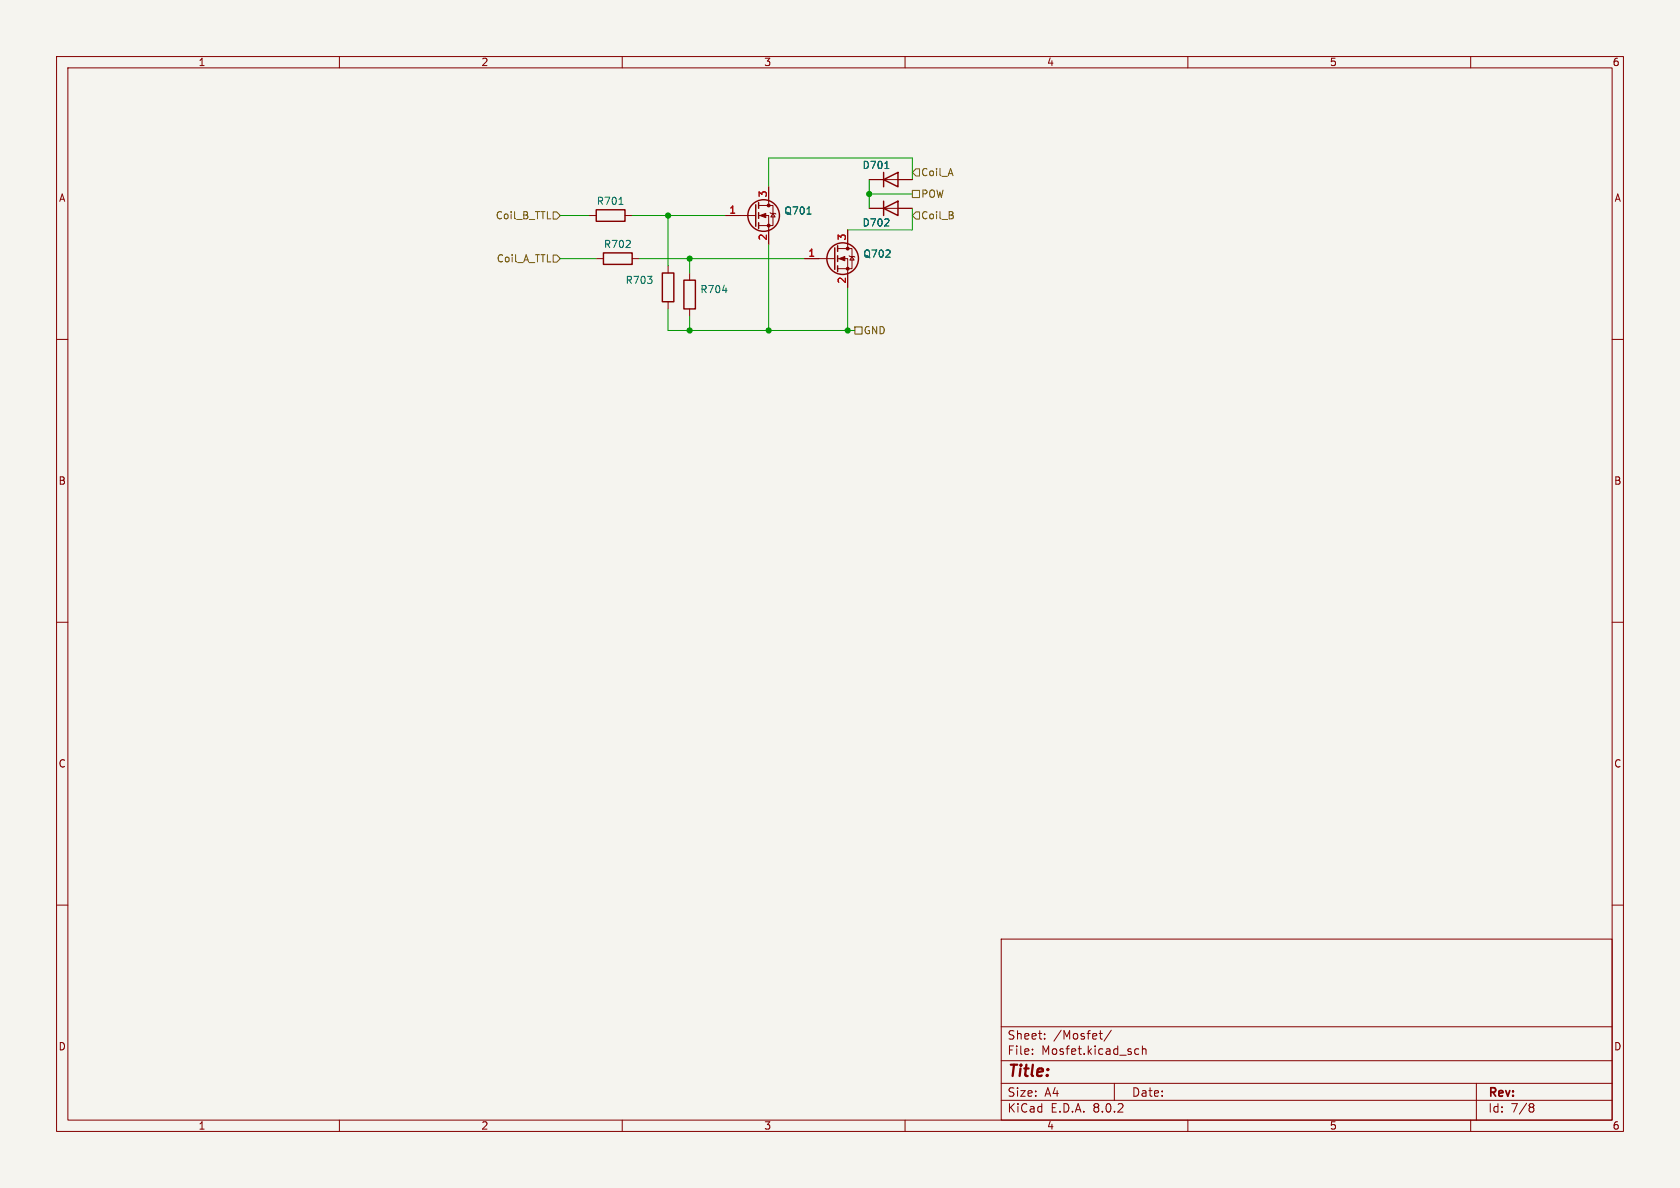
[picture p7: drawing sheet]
<svg xmlns="http://www.w3.org/2000/svg" width="297mm" height="210mm" viewBox="0 0 297 210" stroke-linecap="round" stroke-linejoin="round" font-family="sans-serif">
<path d="M0 0h297v210h-297z" fill="#f5f4ef" stroke="#f5f4ef" stroke-width=".18"/>
<g fill="none" stroke="#840000" stroke-width=".18">
<path d="M10 10h277v190h-277zM12 12h273v186h-273zM60 10v2M110 10v2M160 10v2M210 10v2M260 10v2M104.1 38.1h1.3M110.5 38.1h1.3M128.3 38.1h5.3M134.1 38.1h1.8v5.1M134.1 36.3h2.6v3.6h-2.6"/>
<path d="M135.9 33v3.3M136.1 37.6l.2 .1h.7l.2 .1M136.7 37.7l.3 .7h-.7zM153.7 36.8h7.6M153.7 31.8h7.6M10 60h2M105.4 45.7h1.3M111.8 45.7h1.2M118.1 47v1.3M118.1 53.3v1.3M121.9 48.3v1.2M121.9 54.6v1.3"/>
<path d="M142.2 45.7h5.4M148.1 45.7h1.8v5.1M148.1 43.9h2.5v3.6h-2.5M149.9 40.6v3.3M150.1 45.2l.1 .1h.8l.1 .2M150.6 45.3l.4 .7h-.8zM285 60h2M10 110h2M285 110h2M10 160h2M285 160h2M177 166h108v32h-108z"/>
<path d="M60 198v2M110 198v2M160 198v2M177 194.5h108M177 191.5h108M177 187.5h108M177 181.5h108M182.5 186.3v.1M182.5 185.5v.1M184.7 183.6v.1M184.7 182.8v.1M194.3 182.7h.6"/>
<path d="M194.5 182.2v1.3l.4 .2M196.5 182.1l-1.3 2M197 191.5v3M200.7 186.3h.6M200.7 185.5h.6M202 185.5l.2-.1 .3 .1 .1 .9M202 184.9v1.5M210 198v2M260 198v2M261 191.5v6.5M270.6 195.1h.3l.3 .3-.3 .3M270.6 195.7h.3"/>
<path d="M270.9 195.7l.2 .2 .1 .4-.3 .3h-.3"/>
</g>
<g fill="none" stroke="#840000" stroke-width=".25">
<path d="M105.4 37.1h5.1v2h-5.1zM133.6 36.2v3.8M134.1 35.8v1M134.1 37.6v1M134.1 39.4v1M156.2 36.8l2.5-1.2v2.5zM156.2 31.8l2.5-1.3v2.5zM156.2 30.5v2.5M156.2 35.6v2.5M106.7 44.7h5.1v2h-5.1zM117.1 48.3h2v5h-2zM120.9 49.5h2v5.1h-2z"/>
<path d="M147.6 43.8v3.8M148.1 43.4v1.1M148.1 45.2v1M148.1 47v1"/>
<circle cx="135" cy="38.1" r="2.79"/>
<circle cx="149" cy="45.7" r="2.79"/>
</g>
<path d="M109.4 36.1h.8M142.7 37.8h.7M156.4 29.8h.7M127.7 51.3h.8" fill="none" stroke="#006464" stroke-width=".18"/>
<g fill="#840000" stroke="#840000" stroke-width=".18">
<path d="M134.4 38.1l1-.4v.8z"/>
<path d="M148.3 45.7l1.1-.4v.8z"/>
<circle cx="135.9" cy="39.9" r=".25"/>
<circle cx="135.9" cy="36.3" r=".25"/>
<circle cx="149.9" cy="47.5" r=".25"/>
<circle cx="149.9" cy="43.9" r=".25"/>
</g>
<path d="M97.8 37.5h.6l.7 .6-.7 .6h-.6zM161.3 33.7h1.3v1.2h-1.3zM161.9 37.5h.7v1.2h-.7l-.6-.6zM161.9 29.8h.7v1.3h-.7l-.6-.6zM168.5 38.1v.5M97.8 45.1h.6l.7 .6-.7 .7h-.6zM151.1 57.8h1.3v1.3h-1.3z" fill="none" stroke="#725600" stroke-width=".18"/>
<g fill="none" stroke="#009600" stroke-width=".18">
<path d="M99.1 38.1h5M111.8 38.1h16.5M118.1 38.1v8.9M153.7 31.8v5M153.7 34.3h7.6M161.3 31.8v-3.9h-25.4v5.1M161.3 36.8v3.8h-11.4M99.1 45.7h6.3M113 45.7h29.2M118.1 54.6v3.8h33M121.9 45.7v2.6M121.9 55.9v2.5"/>
<path d="M135.9 43.2v15.2M149.9 50.8v7.6"/>
</g>
<g fill="#009600" stroke="#009600" stroke-width=".18">
<circle cx="121.9" cy="58.4" r=".46"/>
<circle cx="121.9" cy="45.7" r=".46"/>
<circle cx="118.1" cy="38.1" r=".46"/>
<circle cx="149.9" cy="58.4" r=".46"/>
<circle cx="135.9" cy="58.4" r=".46"/>
<circle cx="153.7" cy="34.3" r=".46"/>
</g>
<text font-size="2.8" fill="#840000" x="178" y="190.9">Title:</text>
<g font-size="2.1" fill="#840000">
<text x="178" y="184">Sheet:</text>
<text x="186.2" y="184">/Mosfet/</text>
<text x="178" y="186.7">File:</text>
<text x="184.1" y="186.7">Mosfet.kicad_sch</text>
<text x="178" y="196.9">KiCad</text>
<text x="178" y="194.1">Size:</text>
<text x="184.7" y="194.1">A4</text>
<text x="185.7" y="196.9">E.D.A.</text>
<text x="193.3" y="196.9">8.0.2</text>
<text x="200" y="194.1">Date:</text>
<text x="263" y="194.3">Rev:</text>
<text x="263" y="196.9">Id:</text>
<text x="267.1" y="196.9">7/8</text>
</g>
<g font-size="1.8" fill="#840000">
<text x="35" y="11.9">1</text>
<text x="85" y="11.9">2</text>
<text x="135" y="11.9">3</text>
<text x="185" y="11.9">4</text>
<text x="235" y="11.9">5</text>
<text x="285" y="11.9">6</text>
<text x="10.3" y="35.9">A</text>
<text x="285.3" y="35.9">A</text>
<text x="10.3" y="85.9">B</text>
<text x="285.3" y="85.9">B</text>
<text x="10.3" y="135.9">C</text>
<text x="285.3" y="135.9">C</text>
<text x="10.3" y="185.9">D</text>
<text x="285.3" y="185.9">D</text>
<text x="35" y="199.9">1</text>
<text x="85" y="199.9">2</text>
<text x="135" y="199.9">3</text>
<text x="185" y="199.9">4</text>
<text x="235" y="199.9">5</text>
<text x="285" y="199.9">6</text>
</g>
<g font-size="1.8" fill="#a90000">
<text x="135.6" y="35" transform="rotate(-90 135.6 35)">3</text>
<text x="128.8" y="37.8">1</text>
<text x="135.6" y="42.6" transform="rotate(-90 135.6 42.6)">2</text>
<text x="142.8" y="45.5">1</text>
<text x="149.6" y="42.6" transform="rotate(-90 149.6 42.6)">3</text>
<text x="149.6" y="50.2" transform="rotate(-90 149.6 50.2)">2</text>
</g>
<g font-size="1.8" fill="#006464">
<text x="152.4" y="30.1">D701</text>
<text x="105.4" y="36.4">R701</text>
<text x="138.6" y="38.1">Q701</text>
<text x="152.4" y="40.2">D702</text>
<text x="106.7" y="44">R702</text>
<text x="152.5" y="45.7">Q702</text>
<text x="110.5" y="50.4">R703</text>
<text x="123.7" y="52">R704</text>
</g>
<g font-size="1.8" fill="#725600">
<text x="162.8" y="35.2">POW</text>
<text x="162.8" y="31.3">Coil_A</text>
<text x="87.5" y="39">Coil_B_TTL</text>
<text x="162.8" y="39">Coil_B</text>
<text x="87.7" y="46.6">Coil_A_TTL</text>
<text x="152.6" y="59.3">GND</text>
</g>
</svg>
